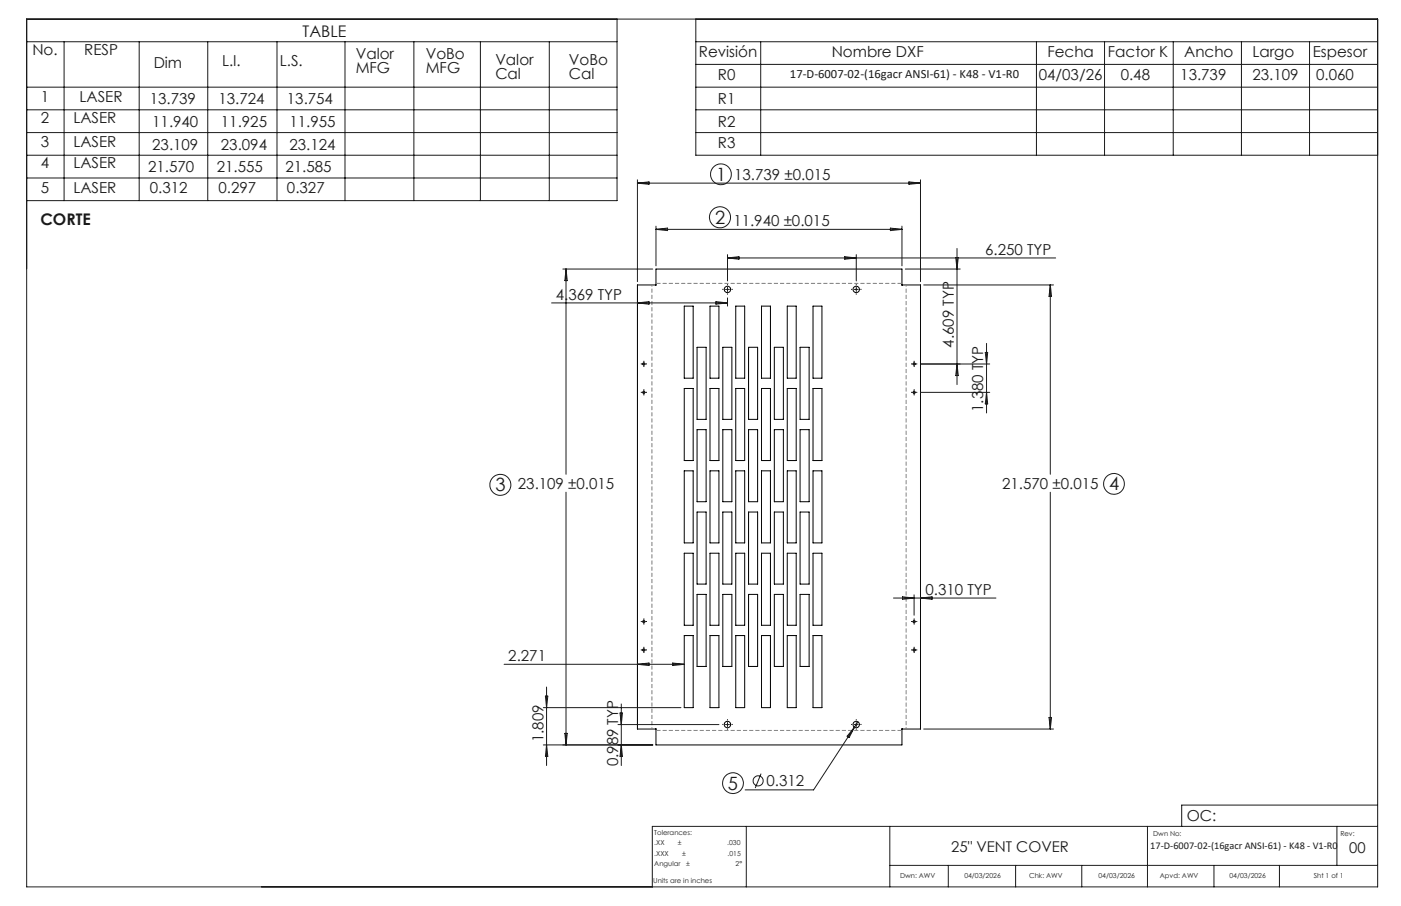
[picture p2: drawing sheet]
<svg xmlns="http://www.w3.org/2000/svg" width="432mm" height="279mm" viewBox="0 0 432 279" stroke-linecap="round" stroke-linejoin="round" font-family="sans-serif">
<g fill="none" stroke="#000" stroke-width=".31">
<path d="M210.9 94.4h2.7v22.2h-2.7zM218.8 94.4h2.8v22.2h-2.8zM226.8 94.4h2.7v22.2h-2.7zM234.7 94.4h2.8v22.2h-2.8zM242.6 94.4h2.8v22.2h-2.8zM250.6 94.4h2.7v22.2h-2.7zM278 87.9v-4.9h-75.8v4.9h-5.7v136.9h5.7v4.9h75.8v-4.9M278 87.9h.1M278 87.9h5.7v136.9h-5.7M210.9 119.8h2.7v22.2h-2.7zM214.8 107.1h2.8v22.2h-2.8zM218.8 119.8h2.8v22.2h-2.8z"/>
<path d="M222.8 107.1h2.8v22.2h-2.8zM226.8 119.8h2.7v22.2h-2.7zM230.7 107.1h2.8v22.2h-2.8zM234.7 119.8h2.8v22.2h-2.8zM238.7 107.1h2.7v22.2h-2.7zM242.6 119.8h2.8v22.2h-2.8zM246.6 107.1h2.8v22.2h-2.8zM250.6 119.8h2.7v22.2h-2.7zM214.8 132.5h2.8v22.2h-2.8zM222.8 132.5h2.8v22.2h-2.8zM230.7 132.5h2.8v22.2h-2.8zM238.7 132.5h2.7v22.2h-2.7z"/>
<path d="M246.6 132.5h2.8v22.2h-2.8zM210.9 145.2h2.7v22.2h-2.7zM214.8 157.9h2.8v22.2h-2.8zM218.8 145.2h2.8v22.2h-2.8zM222.8 157.9h2.8v22.2h-2.8zM226.8 145.2h2.7v22.2h-2.7zM230.7 157.9h2.8v22.2h-2.8zM234.7 145.2h2.8v22.2h-2.8zM238.7 157.9h2.7v22.2h-2.7zM242.6 145.2h2.8v22.2h-2.8zM246.6 157.9h2.8v22.2h-2.8zM250.6 145.2h2.7v22.2h-2.7z"/>
<path d="M210.9 170.6h2.7v22.2h-2.7zM218.8 170.6h2.8v22.2h-2.8zM226.8 170.6h2.7v22.2h-2.7zM234.7 170.6h2.8v22.2h-2.8zM242.6 170.6h2.8v22.2h-2.8zM250.6 170.6h2.7v22.2h-2.7zM210.9 196h2.7v22.2h-2.7zM214.8 183.3h2.8v22.2h-2.8zM218.8 196h2.8v22.2h-2.8zM222.8 183.3h2.8v22.2h-2.8zM226.8 196h2.7v22.2h-2.7zM230.7 183.3h2.8v22.2h-2.8z"/>
<path d="M234.7 196h2.8v22.2h-2.8zM238.7 183.3h2.7v22.2h-2.7zM242.6 196h2.8v22.2h-2.8zM246.6 183.3h2.8v22.2h-2.8zM250.6 196h2.7v22.2h-2.7zM278 224.8h.1"/>
<circle cx="224.2" cy="89.3" r=".98"/>
<circle cx="263.9" cy="89.3" r=".98"/>
<circle cx="198.4" cy="112.2" r=".33"/>
<circle cx="281.8" cy="112.2" r=".33"/>
<circle cx="198.4" cy="121" r=".33"/>
<circle cx="281.8" cy="121" r=".33"/>
<circle cx="198.4" cy="191.7" r=".33"/>
<circle cx="281.8" cy="191.7" r=".33"/>
<circle cx="198.4" cy="200.4" r=".34"/>
<circle cx="281.7" cy="200.4" r=".34"/>
<circle cx="224.2" cy="223.4" r=".99"/>
<circle cx="263.9" cy="223.4" r=".99"/>
</g>
<g fill="none" stroke="#191924" stroke-width=".31">
<path d="M8.2 5.9h416.4v267.6h-416.4zM8.2 12.9h182M19.8 12.9v49M42.9 12.9v49M64 12.9v49M85.4 12.9v49M106.3 12.9v49M127.6 12.9v49M148.1 12.9v49M169.3 12.9v49M190.2 5.9v56h-182M214.5 12.9h210.1"/>
<path d="M214.5 5.9v42h210.1M214.5 19.9h210.1M234.5 12.9v35M319.4 12.9v35M340.4 12.9v35M361.6 12.9v35M382.6 12.9v35M403.6 12.9v35M8.2 26.9h182M8.2 33.9h182M214.5 26.9h210.1M214.5 33.9h210.1"/>
<path d="M8.2 40.9h182M8.2 47.9h182M8.2 54.9h182M196.5 56.5l3.5-.4v.7zM196.5 55.5v31.4M196.5 56.5h87.2M214.5 40.9h210.1M280.1 56.1l3.6 .4-3.6 .3zM283.7 55.5v31.4M202.2 69.7v12.3M202.2 70.7h75.8M202.2 70.7l3.5-.4v.8z"/>
<path d="M224.2 78.5v8.1M224.2 79.6h101.2M224.2 79.6l3.6-.4v.7zM260.3 79.2l3.6 .4-3.6 .3zM263.9 78.5v8.1M274.4 70.3l3.6 .4-3.6 .4zM278 69.7v12.3M294.6 79.4h.7l-.3 3.6zM295 76.6v42M170 93.4h54.2M173.5 83h27.7M174.4 83v63.3"/>
<path d="M174.4 83l.4 3.5h-.7zM196.5 93.4l3.5-.4v.8zM220.7 93l3.5 .4-3.5 .4zM223.6 89.3h1.2M224.2 88.6v1.3M224.2 91.9v2.5M263.3 89.3h1.2M263.9 88.6v1.3M279 83h16.9M284.7 87.9h40M323.7 87.9v58.4M323.7 87.9l.4 3.5h-.8z"/>
<path d="M197.8 112.3h1.3M198.4 111.6v1.3M281.1 112.3h1.3M281.7 111.6v1.3M283.7 112.3h21.3M295 112.3l.3 3.5h-.7zM303.7 108.7h.7l-.3 3.6zM304.1 105.9v21.5M197.8 121h1.3M198.4 120.4v1.2M281.1 121h1.3M281.7 120.4v1.2"/>
<path d="M283.7 121h21.3M304.1 121l.3 3.6h-.7zM174.4 151.8v77.9M323.7 151.8v73M197.8 191.7h1.3M198.4 191.1v1.2M198.4 199.8v1.3M275.4 184.4h31.6M278.2 184l3.5 .4-3.5 .4zM281.1 191.7h1.3M281.7 183.4v6.3M281.7 191.1v1.2"/>
<path d="M281.7 199.8v1.3M283.7 184.4l3.6-.4v.8zM155.4 204.9h55.5M167.5 218.2h42.4M168.1 214.7h.7l-.3 3.5zM168.5 211.9v24.2M191.1 219.9h.7l-.3 3.5zM191.5 217.1v19M196.5 204.9l3.5-.4v.7zM197.8 200.4h1.3M207.3 204.5l3.6 .4-3.6 .3zM281.1 200.4h1.3"/>
<path d="M167.5 229.7h33.7M168.5 229.7l.3 3.6h-.7zM174.1 226.2h.7l-.4 3.5zM190.5 223.4h31.1M191.5 229.7l.3 3.6h-.7zM223.6 223.4h1.2M224.2 222.8v1.2M234.6 238.6l-1.8 4.4M263.3 223.4h1.2M263.3 224.3l-12.5 19.3h-21.1M263.3 224.3l-1.6 3.1-.6-.4zM263.9 222.8v1.2"/>
<path d="M264.4 222.6l-1.1 1.7M284.7 224.8h40M323.3 221.3h.8l-.4 3.5zM230 254.8v18.7M274.2 254.8v18.7M353.7 254.8v18.7M412 254.8v12.1M424.6 254.8h-223.6v18.7M424.6 248.3h-60.4v6.5M274.2 266.9h150.4M292.3 266.9v6.6M313 266.9v6.6"/>
<path d="M333.4 266.9v6.6M374.2 266.9v6.6M394.3 266.9v6.6"/>
<circle cx="222.2" cy="53.7" r="3.2"/>
<circle cx="221.9" cy="67" r="3.3"/>
<circle cx="154.2" cy="149.5" r="3.2"/>
<circle cx="343.3" cy="149.2" r="3.2"/>
<circle cx="225.9" cy="241.5" r="3.2"/>
<circle cx="233.7" cy="240.8" r="1.55"/>
</g>
<g fill="none" stroke="#191924" stroke-width=".31" stroke-dasharray="15.2 1.3 1.3 1.3" stroke-linecap="butt">
<path d="M223 89.2h-.4M224.2 88v-.4M224.2 90.5v.4M225.5 89.2h.3M262.7 89.2h-.4M263.9 88v-.4M263.9 90.5v.4M265.2 89.2h.3M197.8 112.2h-.3M198.4 111.6v-.3M198.4 112.9v.3M199.1 112.2h.3"/>
<path d="M281.1 112.2h-.3M281.8 111.6v-.3M281.8 112.9v.3M282.4 112.2h.3M197.8 121h-.3M198.4 120.4v-.4M198.4 121.6v.3M199.1 121h.3M281.1 121h-.3M281.8 120.4v-.4M281.8 121.6v.3M282.4 121h.3"/>
<path d="M197.8 191.7h-.3M198.4 199.8v-.3M198.4 191v-.3M198.4 192.3v.3M199.1 191.7h.3M281.1 191.7h-.3M281.8 199.8v-.3M281.8 191v-.3M281.8 192.3v.3M282.4 191.7h.3M197.8 200.4h-.3M198.4 201.1v.3"/>
<path d="M199.1 200.4h.3M281.1 200.4h-.3M281.8 201.1v.3M282.4 200.4h.3M223 223.4h-.4M224.2 222.2v-.4M224.2 224.7v.3M225.5 223.4h.3M262.7 223.4h-.4M263.9 222.2v-.4M263.9 224.7v.3M265.2 223.4h.3"/>
</g>
<path d="M278 87.4h-75.8M202.2 225.3h75.8" fill="none" stroke="#808080" stroke-width=".31" stroke-dasharray="1.3 .6" stroke-dashoffset="-.1" stroke-linecap="butt"/>
<path d="M200.9 87.8v137M279.3 224.8v-137" fill="none" stroke="#808080" stroke-width=".31" stroke-dasharray="1.3 .6" stroke-dashoffset=".7" stroke-linecap="butt"/>
<g font-size="5.6" fill="#191924">
<text x="220.7" y="55.7">1</text>
<text x="220.4" y="69">2</text>
<text x="152.7" y="151.5">3</text>
<text x="341.8" y="151.2">4</text>
<text x="224.4" y="243.6">5</text>
</g>
<g font-size="4.9" fill="#191924">
<text x="93.3" y="11.4">TABLE</text>
<text x="12.5" y="69.5">CORTE</text>
</g>
<g font-size="4.7" fill="#191924">
<text x="10" y="17">No.</text>
<text x="26" y="17">RESP</text>
<text x="215.4" y="17.6">Revisión</text>
<text x="256.3" y="17.6">Nombre DXF</text>
<text x="322.8" y="17.5">Fecha</text>
<text x="341.5" y="17.5">Factor K</text>
<text x="365" y="17.5">Ancho</text>
<text x="386" y="17.5">Largo</text>
<text x="404.6" y="17.5">Espesor</text>
<text x="47.4" y="20.9">Dim</text>
<text x="68.4" y="20.4">L.I.</text>
<text x="86.3" y="20.4">L.S.</text>
<text x="109.6" y="18.1">Valor</text>
<text x="109.6" y="22.6">MFG</text>
<text x="131.2" y="18.1">VoBo</text>
<text x="131.2" y="22.6">MFG</text>
<text x="152.7" y="20">Valor</text>
<text x="175.3" y="20">VoBo</text>
<text x="152.7" y="24.5">Cal</text>
<text x="175.3" y="24.5">Cal</text>
<text x="221.3" y="24.6">R0</text>
<text x="320.2" y="24.7">04/03/26</text>
<text x="345.4" y="24.7">0.48</text>
<text x="363.8" y="24.7">13.739</text>
<text x="386" y="24.7">23.109</text>
<text x="405.7" y="24.7">0.060</text>
<text x="12.6" y="31.3">1</text>
<text x="24.5" y="31.3">LASER</text>
<text x="46.1" y="32">13.739</text>
<text x="67.3" y="32">13.724</text>
<text x="88.4" y="32">13.754</text>
<text x="221.3" y="32.1">R1</text>
<text x="12.6" y="38">2</text>
<text x="22.6" y="38">LASER</text>
<text x="46.9" y="39.2">11.940</text>
<text x="68.1" y="39.2">11.925</text>
<text x="89.2" y="39.2">11.955</text>
<text x="221.3" y="39.1">R2</text>
<text x="12.6" y="45.4">3</text>
<text x="22.6" y="45.4">LASER</text>
<text x="46.9" y="46.1">23.109</text>
<text x="68.1" y="46.1">23.094</text>
<text x="89.2" y="46.1">23.124</text>
<text x="221.3" y="45.8">R3</text>
<text x="12.6" y="51.9">4</text>
<text x="22.6" y="51.9">LASER</text>
<text x="45.7" y="53.2">21.570</text>
<text x="66.8" y="53.2">21.555</text>
<text x="88" y="53.2">21.585</text>
<text x="12.6" y="59.5">5</text>
<text x="22.6" y="59.5">LASER</text>
<text x="46.2" y="59.6">0.312</text>
<text x="67.3" y="59.6">0.297</text>
<text x="88.5" y="59.6">0.327</text>
<text x="226.3" y="55.4">13.739 ±0.015</text>
<text x="226" y="69.7">11.940 ±0.015</text>
<text x="303.7" y="78.5">6.250 TYP</text>
<text x="171.3" y="92.4">4.369 TYP</text>
<text x="294" y="107.2" transform="rotate(-90 294 107.2)">4.609 TYP</text>
<text x="303" y="127.1" transform="rotate(-90 303 127.1)">1.380 TYP</text>
<text x="159.6" y="150.8">23.109 ±0.015</text>
<text x="308.9" y="150.8">21.570 ±0.015</text>
<text x="285.2" y="183.4">0.310 TYP</text>
<text x="156.7" y="203.8">2.271</text>
<text x="167.5" y="228.9" transform="rotate(-90 167.5 228.9)">1.809</text>
<text x="190.5" y="236.4" transform="rotate(-90 190.5 236.4)">0.989 TYP</text>
<text x="236.3" y="242.5">0.312</text>
<text x="365.8" y="253.1">OC:</text>
</g>
<g font-size="4.6" fill="#191924">
<text x="293.2" y="262.7">25&quot; VENT COVER</text>
<text x="415.9" y="263">00</text>
</g>
<text font-size="3.9" fill="#191924" x="243.5" y="24">17-D-6007-02-(16gacr ANSI-61) - K48 - V1-R0</text>
<text font-size="3.2" fill="#191924" x="354.5" y="261.8">17-D-6007-02-(16gacr ANSI-61) - K48 - V1-R0</text>
<g font-size="2.1" fill="#191924">
<text x="201.7" y="257.6">Tolerances:</text>
<text x="355.4" y="257.8">Dwn No:</text>
<text x="413.1" y="257.8">Rev:</text>
<text x="201.7" y="260.7">.XX</text>
<text x="201.7" y="263.9">.XXX</text>
<text x="208.9" y="260.7">±</text>
<text x="210.2" y="263.9">±</text>
<text x="224.1" y="260.7">.030</text>
<text x="224.3" y="263.9">.015</text>
<text x="201.7" y="267">Angular</text>
<text x="211.5" y="267">±</text>
<text x="226.7" y="267">2°</text>
<text x="201.3" y="272.3">Units are in inches</text>
<text x="277.4" y="270.7">Dwn: AWV</text>
<text x="297.2" y="270.7">04/03/2026</text>
<text x="317.2" y="270.7">Chk: AWV</text>
<text x="338.6" y="270.7">04/03/2026</text>
<text x="357.5" y="270.7">Apvd: AWV</text>
<text x="378.9" y="270.7">04/03/2026</text>
<text x="404.9" y="270.7">Sht 1 of 1</text>
</g>
</svg>
